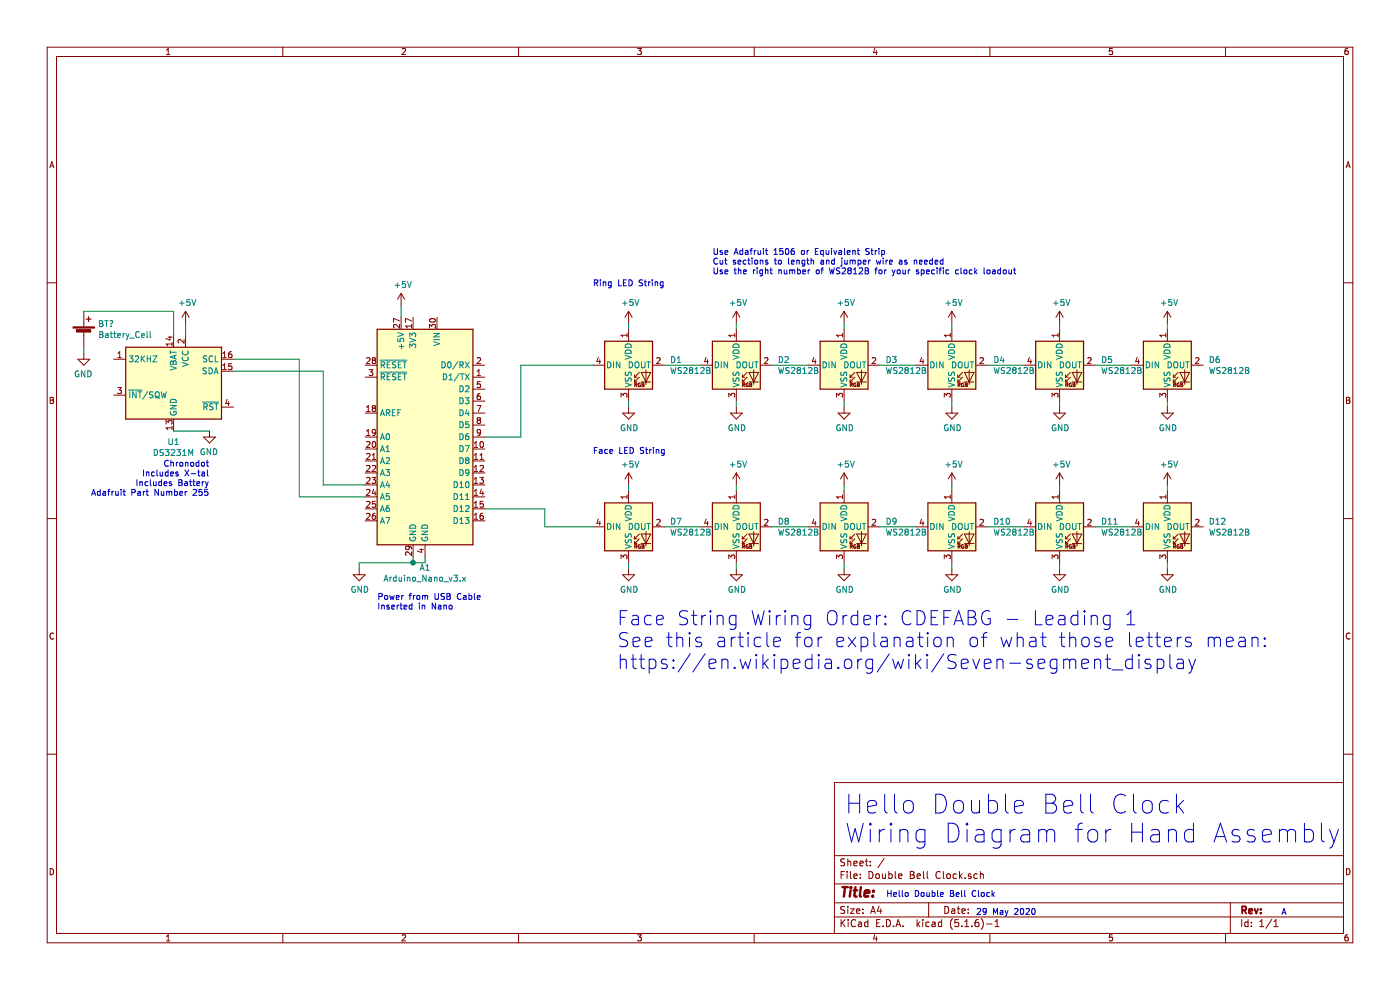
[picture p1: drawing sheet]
EESchema Schematic File Version 4
EELAYER 30 0
EELAYER END
$Descr A4 11693 8268
encoding utf-8
Sheet 1 1
Title ""
Date ""
Rev ""
Comp ""
Comment1 ""
Comment2 ""
Comment3 ""
Comment4 ""
$EndDescr
Text Notes 7400 7500 0    50   ~ 0
Hello Double Bell Clock
Text Notes 8150 7650 0    50   ~ 0
29 May 2020
Text Notes 10700 7650 0    50   ~ 0
A
Text Notes 7050 7050 0    157  ~ 0
Hello Double Bell Clock\nWiring Diagram for Hand Assembly
$Comp
L MCU_Module:Arduino_Nano_v3.x A1
U 1 1
P 3550 3650
F 0 "A1" H 3550 2561 50  0000 C CNN
F 1 "Arduino_Nano_v3.x" H 3550 2470 50  0000 C CNN
F 2 "Module:Arduino_Nano" H 3550 3650 50  0001 C CIN
F 3 "http://www.mouser.com/pdfdocs/Gravitech_Arduino_Nano3_0.pdf" H 3550 3650 50  0001 C CNN
	1    3550 3650
	-1   0    0    -1  
$EndComp
$Comp
L LED:WS2812B D1
U 1 1
P 5250 3050
F 0 "D1" H 5594 3096 50  0000 L CNN
F 1 "WS2812B" H 5594 3005 50  0000 L CNN
F 2 "LED_SMD:LED_WS2812B_PLCC4_5.0x5.0mm_P3.2mm" H 5300 2750 50  0001 L TNN
F 3 "https://cdn-shop.adafruit.com/datasheets/WS2812B.pdf" H 5350 2675 50  0001 L TNN
	1    5250 3050
	1    0    0    -1  
$EndComp
Text Notes 3150 5100 0    50   ~ 0
Power from USB Cable\nInserted in Nano
$Comp
L power:GND #PWR?
U 1 1
P 5250 3400
F 0 "#PWR?" H 5250 3150 50  0001 C CNN
F 1 "GND" H 5255 3227 50  0000 C CNN
F 2 "" H 5250 3400 50  0001 C CNN
F 3 "" H 5250 3400 50  0001 C CNN
	1    5250 3400
	1    0    0    -1  
$EndComp
$Comp
L power:+5V #PWR?
U 1 1
P 5250 2700
F 0 "#PWR?" H 5250 2550 50  0001 C CNN
F 1 "+5V" H 5265 2873 50  0000 C CNN
F 2 "" H 5250 2700 50  0001 C CNN
F 3 "" H 5250 2700 50  0001 C CNN
	1    5250 2700
	1    0    0    -1  
$EndComp
Wire Wire Line
	5250 2700 5250 2750
Wire Wire Line
	5250 3350 5250 3400
$Comp
L LED:WS2812B D2
U 1 1
P 6150 3050
F 0 "D2" H 6494 3096 50  0000 L CNN
F 1 "WS2812B" H 6494 3005 50  0000 L CNN
F 2 "LED_SMD:LED_WS2812B_PLCC4_5.0x5.0mm_P3.2mm" H 6200 2750 50  0001 L TNN
F 3 "https://cdn-shop.adafruit.com/datasheets/WS2812B.pdf" H 6250 2675 50  0001 L TNN
	1    6150 3050
	1    0    0    -1  
$EndComp
$Comp
L power:GND #PWR?
U 1 1
P 6150 3400
F 0 "#PWR?" H 6150 3150 50  0001 C CNN
F 1 "GND" H 6155 3227 50  0000 C CNN
F 2 "" H 6150 3400 50  0001 C CNN
F 3 "" H 6150 3400 50  0001 C CNN
	1    6150 3400
	1    0    0    -1  
$EndComp
$Comp
L power:+5V #PWR?
U 1 1
P 6150 2700
F 0 "#PWR?" H 6150 2550 50  0001 C CNN
F 1 "+5V" H 6165 2873 50  0000 C CNN
F 2 "" H 6150 2700 50  0001 C CNN
F 3 "" H 6150 2700 50  0001 C CNN
	1    6150 2700
	1    0    0    -1  
$EndComp
Wire Wire Line
	6150 2700 6150 2750
Wire Wire Line
	6150 3350 6150 3400
$Comp
L LED:WS2812B D3
U 1 1
P 7050 3050
F 0 "D3" H 7394 3096 50  0000 L CNN
F 1 "WS2812B" H 7394 3005 50  0000 L CNN
F 2 "LED_SMD:LED_WS2812B_PLCC4_5.0x5.0mm_P3.2mm" H 7100 2750 50  0001 L TNN
F 3 "https://cdn-shop.adafruit.com/datasheets/WS2812B.pdf" H 7150 2675 50  0001 L TNN
	1    7050 3050
	1    0    0    -1  
$EndComp
$Comp
L power:GND #PWR?
U 1 1
P 7050 3400
F 0 "#PWR?" H 7050 3150 50  0001 C CNN
F 1 "GND" H 7055 3227 50  0000 C CNN
F 2 "" H 7050 3400 50  0001 C CNN
F 3 "" H 7050 3400 50  0001 C CNN
	1    7050 3400
	1    0    0    -1  
$EndComp
$Comp
L power:+5V #PWR?
U 1 1
P 7050 2700
F 0 "#PWR?" H 7050 2550 50  0001 C CNN
F 1 "+5V" H 7065 2873 50  0000 C CNN
F 2 "" H 7050 2700 50  0001 C CNN
F 3 "" H 7050 2700 50  0001 C CNN
	1    7050 2700
	1    0    0    -1  
$EndComp
Wire Wire Line
	7050 2700 7050 2750
Wire Wire Line
	7050 3350 7050 3400
$Comp
L LED:WS2812B D4
U 1 1
P 7950 3050
F 0 "D4" H 8294 3096 50  0000 L CNN
F 1 "WS2812B" H 8294 3005 50  0000 L CNN
F 2 "LED_SMD:LED_WS2812B_PLCC4_5.0x5.0mm_P3.2mm" H 8000 2750 50  0001 L TNN
F 3 "https://cdn-shop.adafruit.com/datasheets/WS2812B.pdf" H 8050 2675 50  0001 L TNN
	1    7950 3050
	1    0    0    -1  
$EndComp
$Comp
L power:GND #PWR?
U 1 1
P 7950 3400
F 0 "#PWR?" H 7950 3150 50  0001 C CNN
F 1 "GND" H 7955 3227 50  0000 C CNN
F 2 "" H 7950 3400 50  0001 C CNN
F 3 "" H 7950 3400 50  0001 C CNN
	1    7950 3400
	1    0    0    -1  
$EndComp
$Comp
L power:+5V #PWR?
U 1 1
P 7950 2700
F 0 "#PWR?" H 7950 2550 50  0001 C CNN
F 1 "+5V" H 7965 2873 50  0000 C CNN
F 2 "" H 7950 2700 50  0001 C CNN
F 3 "" H 7950 2700 50  0001 C CNN
	1    7950 2700
	1    0    0    -1  
$EndComp
Wire Wire Line
	7950 2700 7950 2750
Wire Wire Line
	7950 3350 7950 3400
$Comp
L LED:WS2812B D5
U 1 1
P 8850 3050
F 0 "D5" H 9194 3096 50  0000 L CNN
F 1 "WS2812B" H 9194 3005 50  0000 L CNN
F 2 "LED_SMD:LED_WS2812B_PLCC4_5.0x5.0mm_P3.2mm" H 8900 2750 50  0001 L TNN
F 3 "https://cdn-shop.adafruit.com/datasheets/WS2812B.pdf" H 8950 2675 50  0001 L TNN
	1    8850 3050
	1    0    0    -1  
$EndComp
$Comp
L power:GND #PWR?
U 1 1
P 8850 3400
F 0 "#PWR?" H 8850 3150 50  0001 C CNN
F 1 "GND" H 8855 3227 50  0000 C CNN
F 2 "" H 8850 3400 50  0001 C CNN
F 3 "" H 8850 3400 50  0001 C CNN
	1    8850 3400
	1    0    0    -1  
$EndComp
$Comp
L power:+5V #PWR?
U 1 1
P 8850 2700
F 0 "#PWR?" H 8850 2550 50  0001 C CNN
F 1 "+5V" H 8865 2873 50  0000 C CNN
F 2 "" H 8850 2700 50  0001 C CNN
F 3 "" H 8850 2700 50  0001 C CNN
	1    8850 2700
	1    0    0    -1  
$EndComp
Wire Wire Line
	8850 2700 8850 2750
Wire Wire Line
	8850 3350 8850 3400
$Comp
L LED:WS2812B D6
U 1 1
P 9750 3050
F 0 "D6" H 10094 3096 50  0000 L CNN
F 1 "WS2812B" H 10094 3005 50  0000 L CNN
F 2 "LED_SMD:LED_WS2812B_PLCC4_5.0x5.0mm_P3.2mm" H 9800 2750 50  0001 L TNN
F 3 "https://cdn-shop.adafruit.com/datasheets/WS2812B.pdf" H 9850 2675 50  0001 L TNN
	1    9750 3050
	1    0    0    -1  
$EndComp
$Comp
L power:GND #PWR?
U 1 1
P 9750 3400
F 0 "#PWR?" H 9750 3150 50  0001 C CNN
F 1 "GND" H 9755 3227 50  0000 C CNN
F 2 "" H 9750 3400 50  0001 C CNN
F 3 "" H 9750 3400 50  0001 C CNN
	1    9750 3400
	1    0    0    -1  
$EndComp
$Comp
L power:+5V #PWR?
U 1 1
P 9750 2700
F 0 "#PWR?" H 9750 2550 50  0001 C CNN
F 1 "+5V" H 9765 2873 50  0000 C CNN
F 2 "" H 9750 2700 50  0001 C CNN
F 3 "" H 9750 2700 50  0001 C CNN
	1    9750 2700
	1    0    0    -1  
$EndComp
Wire Wire Line
	9750 2700 9750 2750
Wire Wire Line
	9750 3350 9750 3400
Wire Wire Line
	5550 3050 5850 3050
Wire Wire Line
	6450 3050 6750 3050
Wire Wire Line
	7350 3050 7650 3050
Wire Wire Line
	8250 3050 8550 3050
Wire Wire Line
	9150 3050 9450 3050
$Comp
L LED:WS2812B D7
U 1 1
P 5250 4400
F 0 "D7" H 5594 4446 50  0000 L CNN
F 1 "WS2812B" H 5594 4355 50  0000 L CNN
F 2 "LED_SMD:LED_WS2812B_PLCC4_5.0x5.0mm_P3.2mm" H 5300 4100 50  0001 L TNN
F 3 "https://cdn-shop.adafruit.com/datasheets/WS2812B.pdf" H 5350 4025 50  0001 L TNN
	1    5250 4400
	1    0    0    -1  
$EndComp
$Comp
L power:GND #PWR?
U 1 1
P 5250 4750
F 0 "#PWR?" H 5250 4500 50  0001 C CNN
F 1 "GND" H 5255 4577 50  0000 C CNN
F 2 "" H 5250 4750 50  0001 C CNN
F 3 "" H 5250 4750 50  0001 C CNN
	1    5250 4750
	1    0    0    -1  
$EndComp
$Comp
L power:+5V #PWR?
U 1 1
P 5250 4050
F 0 "#PWR?" H 5250 3900 50  0001 C CNN
F 1 "+5V" H 5265 4223 50  0000 C CNN
F 2 "" H 5250 4050 50  0001 C CNN
F 3 "" H 5250 4050 50  0001 C CNN
	1    5250 4050
	1    0    0    -1  
$EndComp
Wire Wire Line
	5250 4050 5250 4100
Wire Wire Line
	5250 4700 5250 4750
$Comp
L LED:WS2812B D8
U 1 1
P 6150 4400
F 0 "D8" H 6494 4446 50  0000 L CNN
F 1 "WS2812B" H 6494 4355 50  0000 L CNN
F 2 "LED_SMD:LED_WS2812B_PLCC4_5.0x5.0mm_P3.2mm" H 6200 4100 50  0001 L TNN
F 3 "https://cdn-shop.adafruit.com/datasheets/WS2812B.pdf" H 6250 4025 50  0001 L TNN
	1    6150 4400
	1    0    0    -1  
$EndComp
$Comp
L power:GND #PWR?
U 1 1
P 6150 4750
F 0 "#PWR?" H 6150 4500 50  0001 C CNN
F 1 "GND" H 6155 4577 50  0000 C CNN
F 2 "" H 6150 4750 50  0001 C CNN
F 3 "" H 6150 4750 50  0001 C CNN
	1    6150 4750
	1    0    0    -1  
$EndComp
$Comp
L power:+5V #PWR?
U 1 1
P 6150 4050
F 0 "#PWR?" H 6150 3900 50  0001 C CNN
F 1 "+5V" H 6165 4223 50  0000 C CNN
F 2 "" H 6150 4050 50  0001 C CNN
F 3 "" H 6150 4050 50  0001 C CNN
	1    6150 4050
	1    0    0    -1  
$EndComp
Wire Wire Line
	6150 4050 6150 4100
Wire Wire Line
	6150 4700 6150 4750
$Comp
L LED:WS2812B D9
U 1 1
P 7050 4400
F 0 "D9" H 7394 4446 50  0000 L CNN
F 1 "WS2812B" H 7394 4355 50  0000 L CNN
F 2 "LED_SMD:LED_WS2812B_PLCC4_5.0x5.0mm_P3.2mm" H 7100 4100 50  0001 L TNN
F 3 "https://cdn-shop.adafruit.com/datasheets/WS2812B.pdf" H 7150 4025 50  0001 L TNN
	1    7050 4400
	1    0    0    -1  
$EndComp
$Comp
L power:GND #PWR?
U 1 1
P 7050 4750
F 0 "#PWR?" H 7050 4500 50  0001 C CNN
F 1 "GND" H 7055 4577 50  0000 C CNN
F 2 "" H 7050 4750 50  0001 C CNN
F 3 "" H 7050 4750 50  0001 C CNN
	1    7050 4750
	1    0    0    -1  
$EndComp
$Comp
L power:+5V #PWR?
U 1 1
P 7050 4050
F 0 "#PWR?" H 7050 3900 50  0001 C CNN
F 1 "+5V" H 7065 4223 50  0000 C CNN
F 2 "" H 7050 4050 50  0001 C CNN
F 3 "" H 7050 4050 50  0001 C CNN
	1    7050 4050
	1    0    0    -1  
$EndComp
Wire Wire Line
	7050 4050 7050 4100
Wire Wire Line
	7050 4700 7050 4750
$Comp
L LED:WS2812B D10
U 1 1
P 7950 4400
F 0 "D10" H 8294 4446 50  0000 L CNN
F 1 "WS2812B" H 8294 4355 50  0000 L CNN
F 2 "LED_SMD:LED_WS2812B_PLCC4_5.0x5.0mm_P3.2mm" H 8000 4100 50  0001 L TNN
F 3 "https://cdn-shop.adafruit.com/datasheets/WS2812B.pdf" H 8050 4025 50  0001 L TNN
	1    7950 4400
	1    0    0    -1  
$EndComp
$Comp
L power:GND #PWR?
U 1 1
P 7950 4750
F 0 "#PWR?" H 7950 4500 50  0001 C CNN
F 1 "GND" H 7955 4577 50  0000 C CNN
F 2 "" H 7950 4750 50  0001 C CNN
F 3 "" H 7950 4750 50  0001 C CNN
	1    7950 4750
	1    0    0    -1  
$EndComp
$Comp
L power:+5V #PWR?
U 1 1
P 7950 4050
F 0 "#PWR?" H 7950 3900 50  0001 C CNN
F 1 "+5V" H 7965 4223 50  0000 C CNN
F 2 "" H 7950 4050 50  0001 C CNN
F 3 "" H 7950 4050 50  0001 C CNN
	1    7950 4050
	1    0    0    -1  
$EndComp
Wire Wire Line
	7950 4050 7950 4100
Wire Wire Line
	7950 4700 7950 4750
$Comp
L LED:WS2812B D11
U 1 1
P 8850 4400
F 0 "D11" H 9194 4446 50  0000 L CNN
F 1 "WS2812B" H 9194 4355 50  0000 L CNN
F 2 "LED_SMD:LED_WS2812B_PLCC4_5.0x5.0mm_P3.2mm" H 8900 4100 50  0001 L TNN
F 3 "https://cdn-shop.adafruit.com/datasheets/WS2812B.pdf" H 8950 4025 50  0001 L TNN
	1    8850 4400
	1    0    0    -1  
$EndComp
$Comp
L power:GND #PWR?
U 1 1
P 8850 4750
F 0 "#PWR?" H 8850 4500 50  0001 C CNN
F 1 "GND" H 8855 4577 50  0000 C CNN
F 2 "" H 8850 4750 50  0001 C CNN
F 3 "" H 8850 4750 50  0001 C CNN
	1    8850 4750
	1    0    0    -1  
$EndComp
$Comp
L power:+5V #PWR?
U 1 1
P 8850 4050
F 0 "#PWR?" H 8850 3900 50  0001 C CNN
F 1 "+5V" H 8865 4223 50  0000 C CNN
F 2 "" H 8850 4050 50  0001 C CNN
F 3 "" H 8850 4050 50  0001 C CNN
	1    8850 4050
	1    0    0    -1  
$EndComp
Wire Wire Line
	8850 4050 8850 4100
Wire Wire Line
	8850 4700 8850 4750
$Comp
L LED:WS2812B D12
U 1 1
P 9750 4400
F 0 "D12" H 10094 4446 50  0000 L CNN
F 1 "WS2812B" H 10094 4355 50  0000 L CNN
F 2 "LED_SMD:LED_WS2812B_PLCC4_5.0x5.0mm_P3.2mm" H 9800 4100 50  0001 L TNN
F 3 "https://cdn-shop.adafruit.com/datasheets/WS2812B.pdf" H 9850 4025 50  0001 L TNN
	1    9750 4400
	1    0    0    -1  
$EndComp
$Comp
L power:GND #PWR?
U 1 1
P 9750 4750
F 0 "#PWR?" H 9750 4500 50  0001 C CNN
F 1 "GND" H 9755 4577 50  0000 C CNN
F 2 "" H 9750 4750 50  0001 C CNN
F 3 "" H 9750 4750 50  0001 C CNN
	1    9750 4750
	1    0    0    -1  
$EndComp
$Comp
L power:+5V #PWR?
U 1 1
P 9750 4050
F 0 "#PWR?" H 9750 3900 50  0001 C CNN
F 1 "+5V" H 9765 4223 50  0000 C CNN
F 2 "" H 9750 4050 50  0001 C CNN
F 3 "" H 9750 4050 50  0001 C CNN
	1    9750 4050
	1    0    0    -1  
$EndComp
Wire Wire Line
	9750 4050 9750 4100
Wire Wire Line
	9750 4700 9750 4750
Wire Wire Line
	5550 4400 5850 4400
Wire Wire Line
	6450 4400 6750 4400
Wire Wire Line
	7350 4400 7650 4400
Wire Wire Line
	8250 4400 8550 4400
Wire Wire Line
	9150 4400 9450 4400
$Comp
L Timer_RTC:DS3231M U1
U 1 1
P 1450 3200
F 0 "U1" H 1450 2711 50  0000 C CNN
F 1 "DS3231M" H 1450 2620 50  0000 C CNN
F 2 "Package_SO:SOIC-16W_7.5x10.3mm_P1.27mm" H 1450 2600 50  0001 C CNN
F 3 "http://datasheets.maximintegrated.com/en/ds/DS3231.pdf" H 1720 3250 50  0001 C CNN
	1    1450 3200
	-1   0    0    -1  
$EndComp
Text Notes 1750 4150 2    50   ~ 0
Chronodot\nIncludes X-tal\nIncludes Battery\nAdafruit Part Number 255
$Comp
L power:GND #PWR?
U 1 1
P 1750 3600
F 0 "#PWR?" H 1750 3350 50  0001 C CNN
F 1 "GND" H 1755 3427 50  0000 C CNN
F 2 "" H 1750 3600 50  0001 C CNN
F 3 "" H 1750 3600 50  0001 C CNN
	1    1750 3600
	-1   0    0    -1  
$EndComp
Wire Wire Line
	1750 3600 1450 3600
$Comp
L Device:Battery_Cell BT?
U 1 1
P 700 2800
F 0 "BT?" H 818 2896 50  0000 L CNN
F 1 "Battery_Cell" H 818 2805 50  0000 L CNN
F 2 "" V 700 2860 50  0001 C CNN
F 3 "~" V 700 2860 50  0001 C CNN
	1    700  2800
	1    0    0    -1  
$EndComp
$Comp
L power:GND #PWR?
U 1 1
P 700 2950
F 0 "#PWR?" H 700 2700 50  0001 C CNN
F 1 "GND" H 705 2777 50  0000 C CNN
F 2 "" H 700 2950 50  0001 C CNN
F 3 "" H 700 2950 50  0001 C CNN
	1    700  2950
	-1   0    0    -1  
$EndComp
Wire Wire Line
	700  2900 700  2950
Wire Wire Line
	700  2600 1450 2600
Wire Wire Line
	1450 2600 1450 2800
Wire Wire Line
	3050 4150 2500 4150
Wire Wire Line
	2500 4150 2500 3000
Wire Wire Line
	2500 3000 1950 3000
Wire Wire Line
	3050 4050 2700 4050
Wire Wire Line
	2700 4050 2700 3100
Wire Wire Line
	2700 3100 1950 3100
Wire Wire Line
	4950 3050 4350 3050
Wire Wire Line
	4350 3050 4350 3650
Wire Wire Line
	4350 3650 4050 3650
Wire Wire Line
	4050 4250 4550 4250
Wire Wire Line
	4550 4250 4550 4400
Wire Wire Line
	4550 4400 4950 4400
$Comp
L power:GND #PWR?
U 1 1
P 3000 4750
F 0 "#PWR?" H 3000 4500 50  0001 C CNN
F 1 "GND" H 3005 4577 50  0000 C CNN
F 2 "" H 3000 4750 50  0001 C CNN
F 3 "" H 3000 4750 50  0001 C CNN
	1    3000 4750
	1    0    0    -1  
$EndComp
Wire Wire Line
	3000 4750 3000 4700
Wire Wire Line
	3000 4700 3450 4700
Wire Wire Line
	3450 4700 3450 4650
Wire Wire Line
	3450 4700 3550 4700
Wire Wire Line
	3550 4700 3550 4650
Connection ~ 3450 4700
$Comp
L power:+5V #PWR?
U 1 1
P 3350 2550
F 0 "#PWR?" H 3350 2400 50  0001 C CNN
F 1 "+5V" H 3365 2723 50  0000 C CNN
F 2 "" H 3350 2550 50  0001 C CNN
F 3 "" H 3350 2550 50  0001 C CNN
	1    3350 2550
	1    0    0    -1  
$EndComp
$Comp
L power:+5V #PWR?
U 1 1
P 1550 2700
F 0 "#PWR?" H 1550 2550 50  0001 C CNN
F 1 "+5V" H 1565 2873 50  0000 C CNN
F 2 "" H 1550 2700 50  0001 C CNN
F 3 "" H 1550 2700 50  0001 C CNN
	1    1550 2700
	1    0    0    -1  
$EndComp
Wire Wire Line
	1550 2800 1550 2700
Wire Wire Line
	3350 2550 3350 2650
Text Notes 4950 2400 0    50   ~ 0
Ring LED String
Text Notes 4950 3800 0    50   ~ 0
Face LED String
Text Notes 5950 2300 0    50   ~ 0
Use Adafruit 1506 or Equivalent Strip\nCut sections to length and jumper wire as needed\nUse the right number of WS2812B for your specific clock loadout
Text Notes 5150 5600 0    118  ~ 0
Face String Wiring Order: CDEFABG - Leading 1\nSee this article for explanation of what those letters mean:\nhttps://en.wikipedia.org/wiki/Seven-segment_display
$EndSCHEMATC
